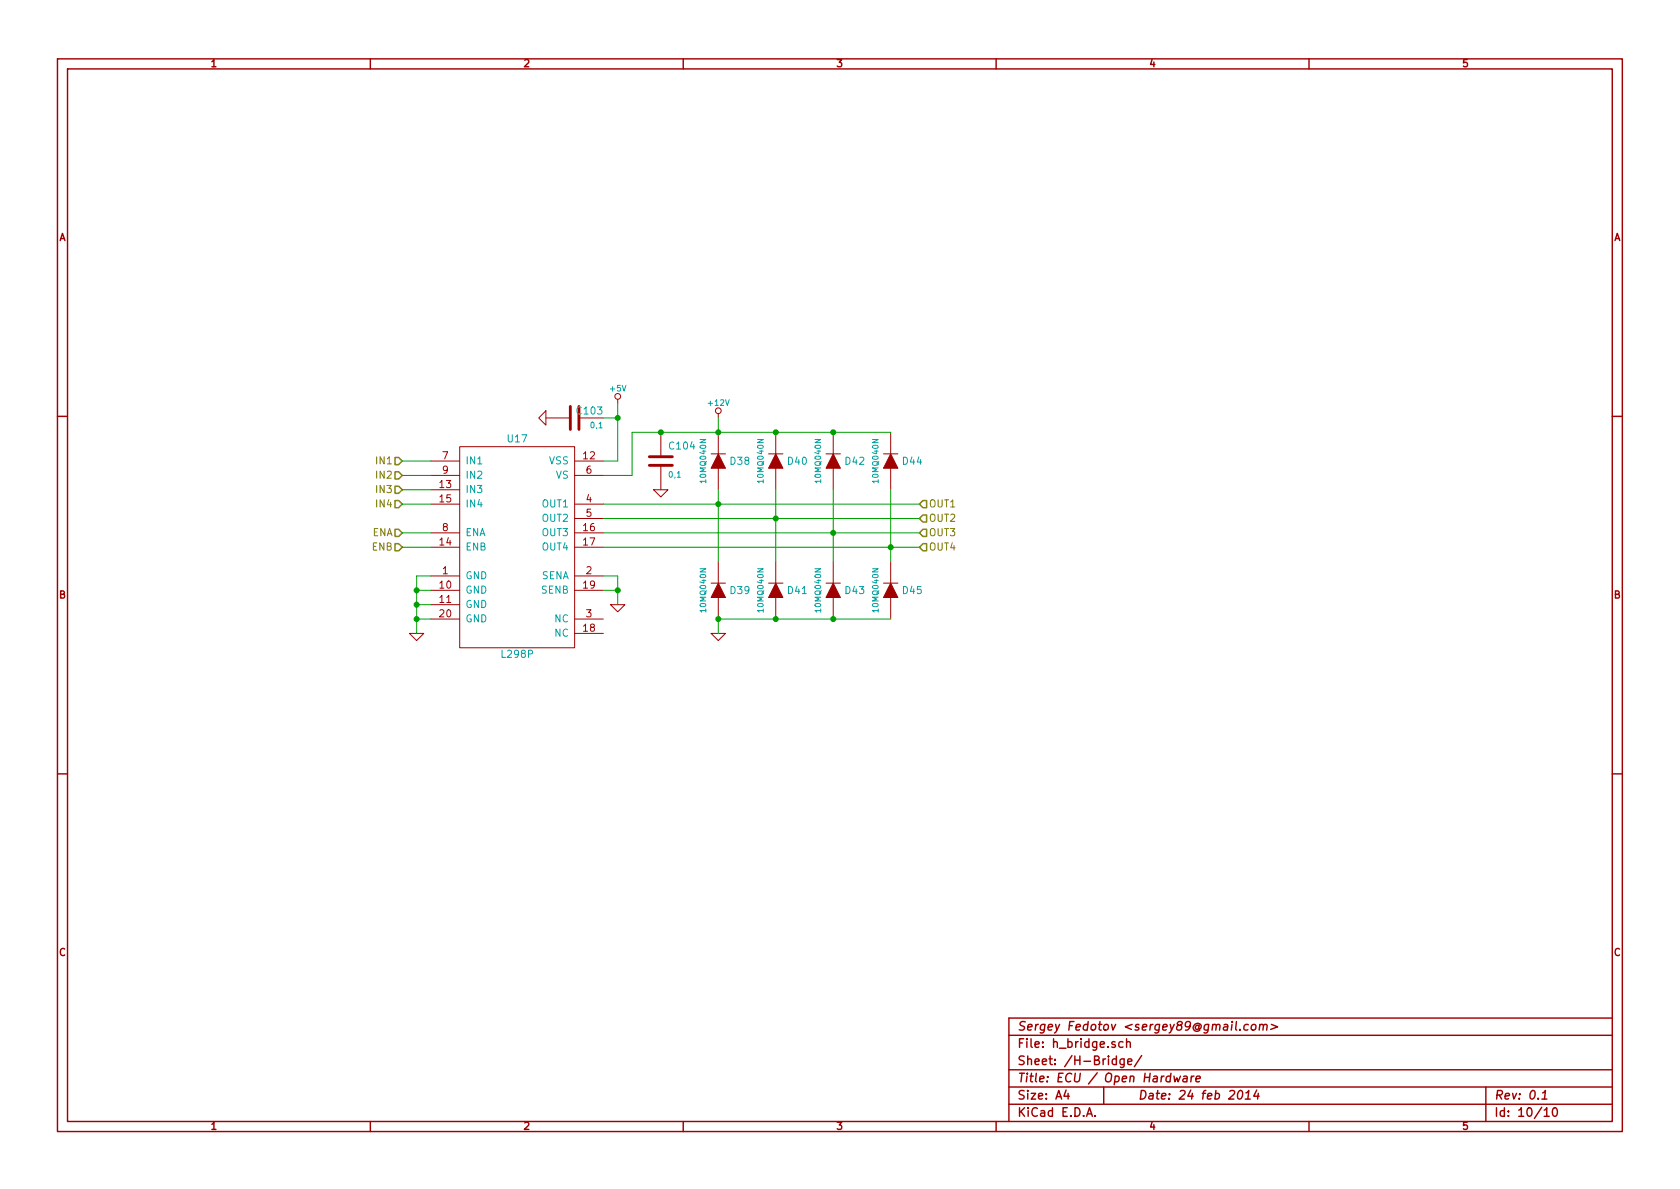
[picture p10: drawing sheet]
EESchema Schematic File Version 2
LIBS:openecu
LIBS:openecu-cache
EELAYER 27 0
EELAYER END
$Descr A4 11693 8268
encoding utf-8
Sheet 10 10
Title "ECU / Open Hardware"
Date "24 feb 2014"
Rev "0.1"
Comp "Sergey Fedotov <sergey89@gmail.com>"
Comment1 ""
Comment2 ""
Comment3 ""
Comment4 ""
$EndDescr
$Comp
L L298P U17
U 1 1
P 3600 3800
F 0 "U17" H 3600 4550 50  0000 C CNN
F 1 "L298P" H 3600 3050 50  0000 C CNN
F 2 "" H 3350 4050 60  0000 C CNN
F 3 "" H 3350 4050 60  0000 C CNN
	1    3600 3800
	1    0    0    -1  
$EndComp
$Comp
L 10MQ040N D38
U 1 1
P 5000 3200
F 0 "D38" V 5000 3050 50  0000 C CNN
F 1 "10MQ040N" H 5000 3300 40  0000 C CNN
F 2 "~" H 5000 3200 60  0000 C CNN
F 3 "~" H 5000 3200 60  0000 C CNN
	1    5000 3200
	0    -1   -1   0   
$EndComp
$Comp
L 10MQ040N D39
U 1 1
P 5000 4100
F 0 "D39" V 5000 3950 50  0000 C CNN
F 1 "10MQ040N" H 5000 4200 40  0000 C CNN
F 2 "~" H 5000 4100 60  0000 C CNN
F 3 "~" H 5000 4100 60  0000 C CNN
	1    5000 4100
	0    -1   -1   0   
$EndComp
Wire Wire Line
	5000 3400 5000 3900
$Comp
L 10MQ040N D40
U 1 1
P 5400 3200
F 0 "D40" V 5400 3050 50  0000 C CNN
F 1 "10MQ040N" H 5400 3300 40  0000 C CNN
F 2 "~" H 5400 3200 60  0000 C CNN
F 3 "~" H 5400 3200 60  0000 C CNN
	1    5400 3200
	0    -1   -1   0   
$EndComp
$Comp
L 10MQ040N D41
U 1 1
P 5400 4100
F 0 "D41" V 5400 3950 50  0000 C CNN
F 1 "10MQ040N" H 5400 4200 40  0000 C CNN
F 2 "~" H 5400 4100 60  0000 C CNN
F 3 "~" H 5400 4100 60  0000 C CNN
	1    5400 4100
	0    -1   -1   0   
$EndComp
Wire Wire Line
	5400 3400 5400 3900
$Comp
L 10MQ040N D42
U 1 1
P 5800 3200
F 0 "D42" V 5800 3050 50  0000 C CNN
F 1 "10MQ040N" H 5800 3300 40  0000 C CNN
F 2 "~" H 5800 3200 60  0000 C CNN
F 3 "~" H 5800 3200 60  0000 C CNN
	1    5800 3200
	0    -1   -1   0   
$EndComp
$Comp
L 10MQ040N D43
U 1 1
P 5800 4100
F 0 "D43" V 5800 3950 50  0000 C CNN
F 1 "10MQ040N" H 5800 4200 40  0000 C CNN
F 2 "~" H 5800 4100 60  0000 C CNN
F 3 "~" H 5800 4100 60  0000 C CNN
	1    5800 4100
	0    -1   -1   0   
$EndComp
Wire Wire Line
	5800 3400 5800 3900
$Comp
L 10MQ040N D44
U 1 1
P 6200 3200
F 0 "D44" V 6200 3050 50  0000 C CNN
F 1 "10MQ040N" H 6200 3300 40  0000 C CNN
F 2 "~" H 6200 3200 60  0000 C CNN
F 3 "~" H 6200 3200 60  0000 C CNN
	1    6200 3200
	0    -1   -1   0   
$EndComp
$Comp
L 10MQ040N D45
U 1 1
P 6200 4100
F 0 "D45" V 6200 3950 50  0000 C CNN
F 1 "10MQ040N" H 6200 4200 40  0000 C CNN
F 2 "~" H 6200 4100 60  0000 C CNN
F 3 "~" H 6200 4100 60  0000 C CNN
	1    6200 4100
	0    -1   -1   0   
$EndComp
Wire Wire Line
	6200 3400 6200 3900
Wire Wire Line
	4200 3600 6400 3600
Connection ~ 5400 3600
Wire Wire Line
	4200 3700 6400 3700
Connection ~ 5800 3700
Wire Wire Line
	4200 3800 6400 3800
Connection ~ 6200 3800
$Comp
L GND #PWR193
U 1 1
P 5000 4400
F 0 "#PWR193" H 5000 4400 30  0001 C CNN
F 1 "GND" H 5000 4330 30  0001 C CNN
F 2 "~" H 5000 4400 60  0000 C CNN
F 3 "~" H 5000 4400 60  0000 C CNN
	1    5000 4400
	1    0    0    -1  
$EndComp
Wire Wire Line
	5000 4400 5000 4300
Wire Wire Line
	5000 4300 6200 4300
Connection ~ 5400 4300
Connection ~ 5800 4300
Connection ~ 5400 3000
Connection ~ 5800 3000
Connection ~ 5000 4300
$Comp
L +12V #PWR192
U 1 1
P 5000 2900
F 0 "#PWR192" H 5000 2990 20  0001 C CNN
F 1 "+12V" H 5000 3000 40  0000 C CNN
F 2 "~" H 5000 2900 60  0000 C CNN
F 3 "~" H 5000 2900 60  0000 C CNN
	1    5000 2900
	1    0    0    -1  
$EndComp
Wire Wire Line
	5000 3000 5000 2900
Connection ~ 5000 3000
Wire Wire Line
	4200 3500 6400 3500
Connection ~ 5000 3500
$Comp
L C C104
U 1 1
P 4600 3200
F 0 "C104" H 4650 3300 50  0000 L CNN
F 1 "0,1" H 4650 3100 40  0000 L CNN
F 2 "~" H 4638 3050 30  0000 C CNN
F 3 "~" H 4600 3200 60  0000 C CNN
	1    4600 3200
	1    0    0    -1  
$EndComp
$Comp
L GND #PWR191
U 1 1
P 4600 3400
F 0 "#PWR191" H 4600 3400 30  0001 C CNN
F 1 "GND" H 4600 3330 30  0001 C CNN
F 2 "~" H 4600 3400 60  0000 C CNN
F 3 "~" H 4600 3400 60  0000 C CNN
	1    4600 3400
	1    0    0    -1  
$EndComp
Connection ~ 4600 3000
Wire Wire Line
	4200 3300 4400 3300
$Comp
L GND #PWR188
U 1 1
P 3800 2900
F 0 "#PWR188" H 3800 2900 30  0001 C CNN
F 1 "GND" H 3800 2830 30  0001 C CNN
F 2 "~" H 3800 2900 60  0000 C CNN
F 3 "~" H 3800 2900 60  0000 C CNN
	1    3800 2900
	0    1    1    0   
$EndComp
$Comp
L C C103
U 1 1
P 4000 2900
F 0 "C103" V 4050 2700 50  0000 L CNN
F 1 "0,1" V 3950 2700 40  0000 L CNN
F 2 "~" H 4038 2750 30  0000 C CNN
F 3 "~" H 4000 2900 60  0000 C CNN
	1    4000 2900
	0    -1   -1   0   
$EndComp
$Comp
L +5V #PWR189
U 1 1
P 4300 2800
F 0 "#PWR189" H 4300 2890 20  0001 C CNN
F 1 "+5V" H 4300 2900 40  0000 C CNN
F 2 "~" H 4300 2800 60  0000 C CNN
F 3 "~" H 4300 2800 60  0000 C CNN
	1    4300 2800
	1    0    0    -1  
$EndComp
Wire Wire Line
	4200 2900 4300 2900
Wire Wire Line
	4300 2800 4300 3200
Connection ~ 4300 2900
Text HLabel 6400 3500 2    50   Input ~ 0
OUT1
Text HLabel 6400 3600 2    50   Input ~ 0
OUT2
Text HLabel 6400 3700 2    50   Input ~ 0
OUT3
Text HLabel 6400 3800 2    50   Input ~ 0
OUT4
$Comp
L GND #PWR190
U 1 1
P 4300 4200
F 0 "#PWR190" H 4300 4200 30  0001 C CNN
F 1 "GND" H 4300 4130 30  0001 C CNN
F 2 "~" H 4300 4200 60  0000 C CNN
F 3 "~" H 4300 4200 60  0000 C CNN
	1    4300 4200
	1    0    0    -1  
$EndComp
Wire Wire Line
	4300 4000 4300 4200
Wire Wire Line
	4300 4000 4200 4000
Wire Wire Line
	4200 4100 4300 4100
Connection ~ 4300 4100
Wire Wire Line
	4400 3300 4400 3000
Wire Wire Line
	4400 3000 6200 3000
Wire Wire Line
	4300 3200 4200 3200
Text HLabel 2800 3200 0    50   Input ~ 0
IN1
Text HLabel 2800 3300 0    50   Input ~ 0
IN2
Text HLabel 2800 3400 0    50   Input ~ 0
IN3
Text HLabel 2800 3500 0    50   Input ~ 0
IN4
Text HLabel 2800 3700 0    50   Input ~ 0
ENA
Text HLabel 2800 3800 0    50   Input ~ 0
ENB
Wire Wire Line
	2800 3200 3000 3200
Wire Wire Line
	3000 3300 2800 3300
Wire Wire Line
	2800 3400 3000 3400
Wire Wire Line
	3000 3500 2800 3500
Wire Wire Line
	3000 3700 2800 3700
Wire Wire Line
	2800 3800 3000 3800
$Comp
L GND #PWR187
U 1 1
P 2900 4400
F 0 "#PWR187" H 2900 4400 30  0001 C CNN
F 1 "GND" H 2900 4330 30  0001 C CNN
F 2 "~" H 2900 4400 60  0000 C CNN
F 3 "~" H 2900 4400 60  0000 C CNN
	1    2900 4400
	1    0    0    -1  
$EndComp
Wire Wire Line
	2900 4400 2900 4000
Wire Wire Line
	2900 4000 3000 4000
Wire Wire Line
	3000 4100 2900 4100
Connection ~ 2900 4100
Wire Wire Line
	3000 4200 2900 4200
Connection ~ 2900 4200
Wire Wire Line
	3000 4300 2900 4300
Connection ~ 2900 4300
$EndSCHEMATC
